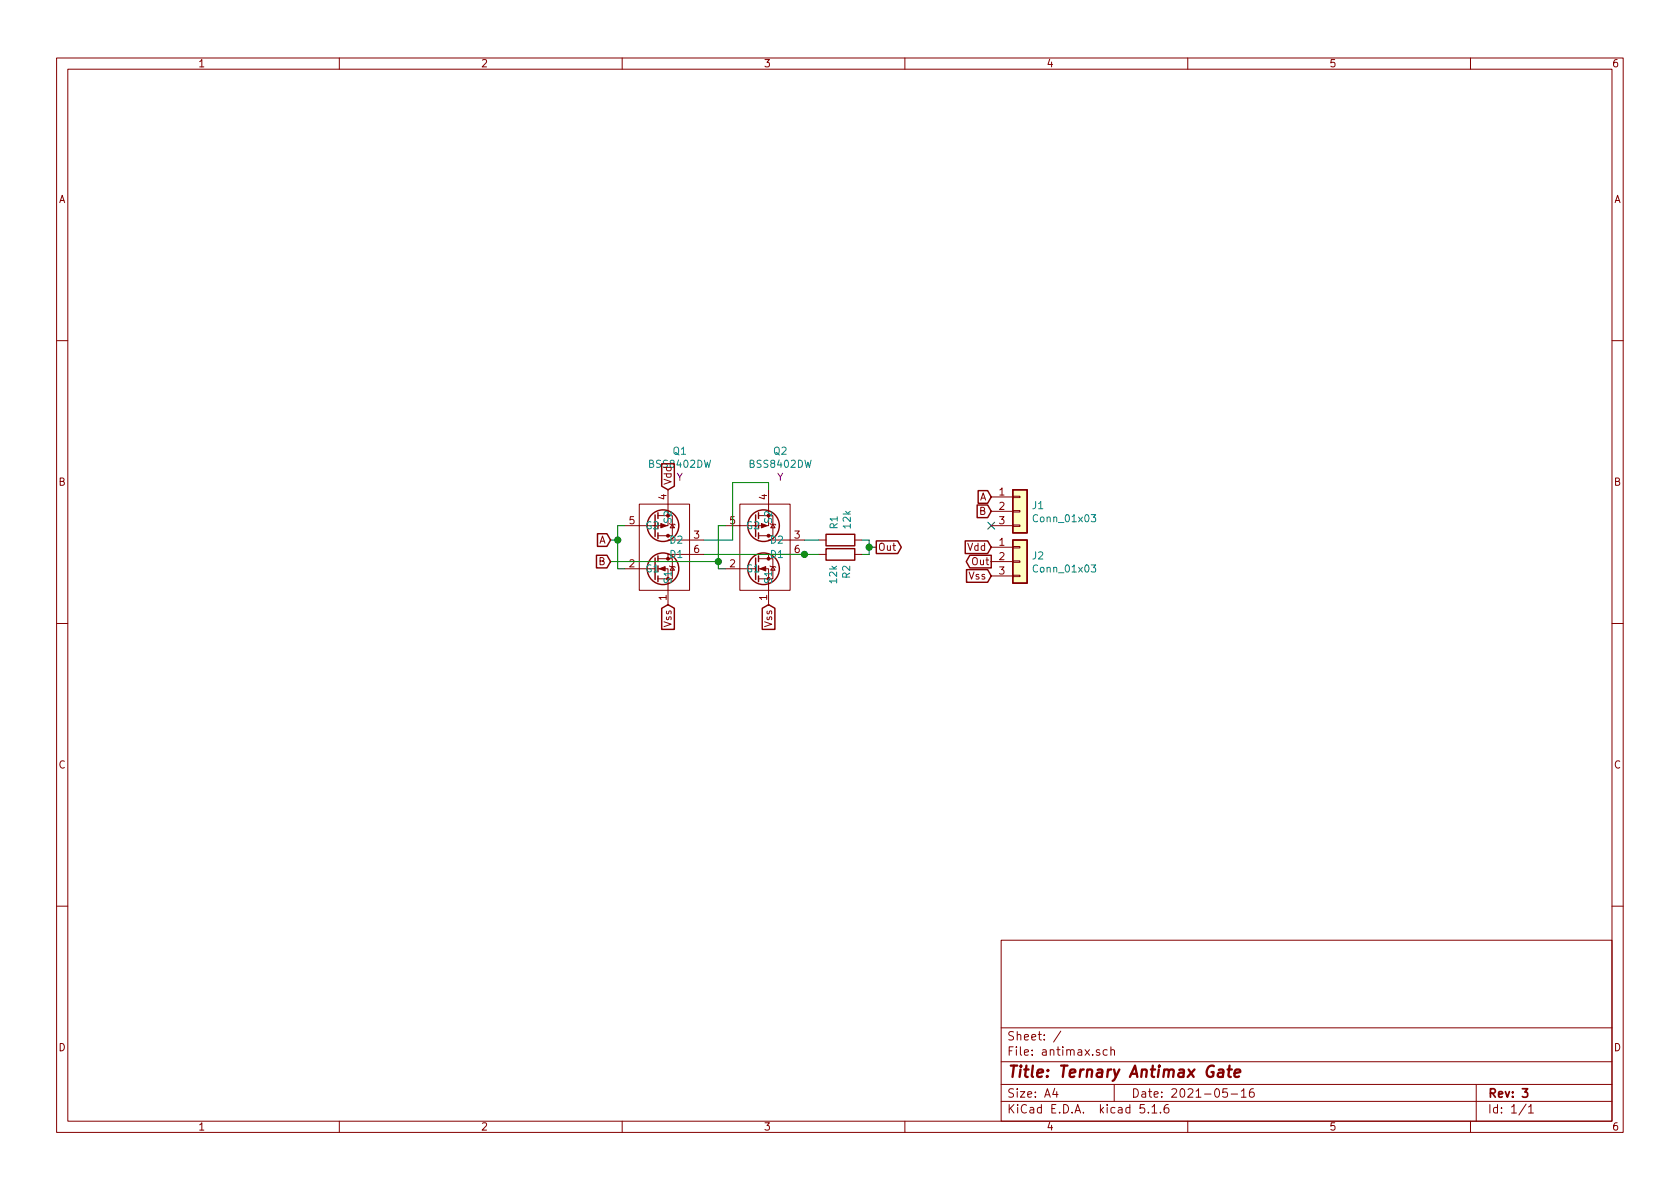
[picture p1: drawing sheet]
<svg xmlns="http://www.w3.org/2000/svg" width="297mm" height="210mm" viewBox="0 0 297 210" stroke-linecap="round" stroke-linejoin="round" font-family="sans-serif">
<g fill="none" stroke="#840000" stroke-width=".18">
<path d="M10 10.3h277v189.9h-277zM12 12.2h273v186.1h-273zM60 10.3v1.9M110 10.3v1.9M160 10.3v1.9M210 10.3v1.9M260 10.3v1.9M10 60.2h2M285 60.2h2M110.5 93h5.3M113 89.1h8.9v15.3h-8.9zM116.3 98.8h2.6v3.6h-2.6"/>
<path d="M116.3 91.2h2.6v3.5h-2.6M118.1 86.6v6.4h-2.5M118.1 95.5h6.4M118.9 92.7l.4 .6h-.8zM124.5 98h-6.4v.8M128.3 93h5.3M130.8 89.1h8.9v15.3h-8.9zM134.1 98.8h2.6v3.6h-2.6M134.1 91.2h2.6v3.5h-2.6M135.9 86.6v6.4h-2.6M135.9 95.5h6.3M136.7 92.7l.3 .6h-.7z"/>
<path d="M142.2 98h-6.3v.8M144.8 95.5h1.2M144.8 98h1.2M151.1 95.5h1.3M151.1 98h1.3M175.3 87.9h3.8M175.3 90.4h3.8M175.3 93h3.8M175.3 96.8h3.8M175.3 99.3h3.8M179.1 92.8h1.2v.3h-1.2zM179.1 87.8h1.2v.2h-1.2z"/>
<path d="M179.1 90.3h1.2v.2h-1.2zM179.1 96.6h1.2v.3h-1.2zM179.1 99.2h1.2v.2h-1.2zM10 110.3h2M110.5 100.6h5.3M116.3 100.6h1.8v6.3M118.4 100.1l.1 .1h.8l.1 .1M118.9 100.2l.4 .6h-.8zM128.3 100.6h5.3M134.1 100.6h1.8v6.3M136.1 100.1l.2 .1h.7l.2 .1M136.7 100.2l.3 .6h-.7z"/>
<path d="M175.3 101.8h3.8M179.1 101.7h1.2v.3h-1.2zM285 110.3h2M10 160.2h2M177 166.3h108v32h-108zM285 160.2h2M60 198.3v1.9M110 198.3v1.9M160 198.3v1.9M177 194.8h108M177 191.8h108M177 187.8h108"/>
<path d="M177 181.8h108M186.5 192.5l-.4 1h1M186.8 193v1M187.6 182.3l-1.3 2M194.4 185.7a.37 .37 0 0 0-.6 .1l.1 .2 .5 .2 .1 .1-.2 .3-.5-.1M195.8 185.7l-.5-.1-.3 .3 .1 .6 .2 .1 .5-.1M196.4 185.7h.1a.37 .37 0 0 1 .6 .1v.8M196.4 185.1v1.5M197 191.8v3M202.3 195.3h-.7l-.1 .7 .3-.1 .5 .1 .1 .2-.1 .5-.2 .1-.6-.1M203 196.7v.1M203.7 195.8l.4-.5v1.5"/>
<path d="M203.7 196.8h.8M205.2 196.7v.1M206.6 195.3a.62 .62 0 0 0-.8 .7l.1 .7 .2 .1 .5-.1 .1-.5-.1-.2-.5-.1-.3 .3M210 198.3v1.9M217 192.5h-.7l-.1 .7 .2-.1 .5 .1 .1 .2v.5l-.2 .1-.6-.1M217.7 193.5h1.1M219.5 193l.4-.5v1.5M219.5 194h.8M221.6 192.5a.59 .59 0 0 0-.7 .7l.1 .7 .2 .1 .5-.1 .1-.5-.2-.2-.4-.1-.3 .3M260 198.3v1.9M261 191.8v6.5M269.8 195.2l-1.2 2"/>
<path d="M270.3 195.8l.4-.5v1.5M270.3 196.8h.8"/>
</g>
<path d="M269.2 192.5h.9l-.5 .6 .4 .1v.7l-.2 .1-.6-.1" fill="none" stroke="#840000" stroke-width=".3"/>
<path d="M215.5 189.2h.8l-.1 1.2M216.3 189.6l-.7 .1a.4 .4 0 0 0-.3 .3 .4 .4 0 0 0 .2 .4l.7-.1M217 189.1h.8M217.4 188.4l-.2 1.8 .1 .1 .3 .1M218.3 189.8l1-.2-.1-.4h-.7l-.3 1 .3 .2 .6-.1" fill="none" stroke="#840000" stroke-width=".41"/>
<g fill="#ffffc2" stroke="#ffffc2" stroke-width=".18">
<path d="M179.1 86.6h2.5v7.6h-2.5z"/>
<path d="M179.1 95.5h2.5v7.6h-2.5z"/>
</g>
<g fill="none" stroke="#840000" stroke-width=".25">
<path d="M105.5 98.2h1.8l.6 1.1-.6 1.1h-1.8zM105.6 94.4h1.7l.6 1.1-.6 1.1h-1.7zM115.8 91.1v3.8M115.8 98.7v3.8M116.3 90.7v1M116.3 94.2v1M116.3 98.3v1M117 82h2.2v4l-1.1 .6-1.1-.6zM133.6 91.1v3.8M133.6 98.7v3.8M134.1 90.7v1M134.1 94.2v1"/>
<path d="M134.1 98.3v1M146 94.5h5.1v2h-5.1zM146 97h5.1v2.1h-5.1zM154.9 95.7h3.8l.7 1.1-.7 1.1h-3.8zM170.7 95.7h3.9l.7 1.1-.7 1.1h-3.9zM171.5 98.2h3.8v2.2h-3.8l-.7-1.1zM172.8 89.3h1.8l.7 1.1-.7 1.1h-1.8zM172.9 86.8h1.7l.7 1.1-.7 1.1h-1.7zM179.1 86.6h2.5v7.6h-2.5zM179.1 95.5h2.5v7.6h-2.5zM116.3 101.8v1.1M117 107.6l1.1-.7 1.1 .7v3.7h-2.2z"/>
<path d="M134.1 101.8v1.1M134.8 107.6l1.1-.7 1.1 .7v3.7h-2.2zM170.9 100.7h3.7l.7 1.1-.7 1.2h-3.7z"/>
<circle cx="117.2" cy="93" r="2.79"/>
<circle cx="135" cy="93" r="2.79"/>
<circle cx="117.2" cy="100.6" r="2.79"/>
<circle cx="135" cy="100.6" r="2.79"/>
</g>
<path d="M192.9 91h.8l-.4 .5 .4 .1-.1 .6-.5 .1-.2-.2M192.9 99.9h.8l-.4 .5 .4 .1-.1 .6-.5 .1-.2-.2" fill="none" stroke="#008484" stroke-width=".18"/>
<g fill="#840000" stroke="#840000" stroke-width=".18">
<path d="M134.4 100.6l1-.4v.8z"/>
<path d="M134.6 92.6l1 .4-1 .3z"/>
<path d="M116.6 100.6l1-.4v.8z"/>
<path d="M116.8 92.6l1.1 .4-1.1 .3z"/>
<circle cx="135.9" cy="98.8" r=".25"/>
<circle cx="135.9" cy="94.7" r=".25"/>
<circle cx="118.1" cy="98.8" r=".25"/>
<circle cx="118.1" cy="94.7" r=".25"/>
</g>
<path d="M107.9 95.5h1.3M107.9 99.3h19.1M110.5 93h-1.3v7.6h1.3M124.5 98h20.3M128.3 93h-1.3v7.6h1.3M135.9 86.6v-1.3h-6.4v10.2h-5M142.2 95.5h2.6M152.4 95.5h1.3v2.5h-1.3M153.7 96.8h1.2" fill="none" stroke="#008400" stroke-width=".18"/>
<g fill="#008400" stroke="#008400" stroke-width=".25">
<circle cx="127" cy="99.3" r=".51"/>
<circle cx="153.7" cy="96.8" r=".51"/>
<circle cx="109.2" cy="95.5" r=".51"/>
<circle cx="142.2" cy="98" r=".51"/>
</g>
<path d="M174.7 92.3l1.2 1.3M175.9 92.3l-1.2 1.3" fill="none" stroke="#000084" stroke-width=".18"/>
<text font-size="2.8" fill="#840000" x="178" y="190.5">Title: Ternary Antimax Gate</text>
<g font-size="2.1" fill="#840000">
<text x="178" y="184">Sheet: /</text>
<text x="178" y="186.7">File: antimax.sch</text>
<text x="178" y="196.9">KiCad E.D.A. kicad 5.1.6</text>
<text x="178" y="194.1">Size: A4</text>
<text x="200" y="194.1">Date: 2021-05-16</text>
<text x="263" y="194.1">Rev: 3</text>
<text x="263" y="196.9">Id: 1/1</text>
</g>
<g font-size="1.8" fill="#840000">
<text x="35" y="11.9">1</text>
<text x="85" y="11.9">2</text>
<text x="135" y="11.9">3</text>
<text x="185" y="11.9">4</text>
<text x="235" y="11.9">5</text>
<text x="285" y="11.9">6</text>
<text x="10.4" y="35.9">A</text>
<text x="285.4" y="35.9">A</text>
<text x="10.4" y="85.9">B</text>
<text x="117.9" y="88.4" transform="rotate(-90 117.9 88.4)">4</text>
<text x="118.7" y="85.8" transform="rotate(-90 118.7 85.8)">Vdd</text>
<text x="135.6" y="88.4" transform="rotate(-90 135.6 88.4)">4</text>
<text x="173.2" y="88.5">A</text>
<text x="176.7" y="87.6">1</text>
<text x="285.4" y="85.9">B</text>
<text x="111.3" y="92.7">5</text>
<text x="122.7" y="95.2">3</text>
<text x="129.1" y="92.7">5</text>
<text x="140.5" y="95.2">3</text>
<text x="173.2" y="91.1">B</text>
<text x="176.7" y="90.2">2</text>
<text x="176.7" y="92.7">3</text>
<text x="105.9" y="96.1">A</text>
<text x="105.9" y="99.9">B</text>
<text x="111.3" y="100.3">2</text>
<text x="122.7" y="97.8">6</text>
<text x="129.1" y="100.3">2</text>
<text x="140.5" y="97.8">6</text>
<text x="155.2" y="97.4">Out</text>
<text x="171.1" y="97.4">Vdd</text>
<text x="172" y="99.9">Out</text>
<text x="176.7" y="96.5">1</text>
<text x="176.7" y="99.1">2</text>
<text x="176.7" y="101.6">3</text>
<text x="117.9" y="106.1" transform="rotate(-90 117.9 106.1)">1</text>
<text x="135.6" y="106.1" transform="rotate(-90 135.6 106.1)">1</text>
<text x="171.3" y="102.5">Vss</text>
<text x="118.7" y="110.9" transform="rotate(-90 118.7 110.9)">Vss</text>
<text x="136.5" y="110.9" transform="rotate(-90 136.5 110.9)">Vss</text>
<text x="10.4" y="135.9">C</text>
<text x="285.4" y="135.9">C</text>
<text x="10.4" y="185.9">D</text>
<text x="285.4" y="185.9">D</text>
<text x="35" y="199.9">1</text>
<text x="85" y="199.9">2</text>
<text x="135" y="199.9">3</text>
<text x="185" y="199.9">4</text>
<text x="235" y="199.9">5</text>
<text x="285" y="199.9">6</text>
</g>
<g font-size="1.8" fill="#008484">
<text x="114.9" y="82.7">BSS8402DW</text>
<text x="119" y="80.4">Q1</text>
<text x="132.7" y="82.7">BSS8402DW</text>
<text x="136.8" y="80.4">Q2</text>
<text x="114" y="93.6">G2</text>
<text x="118.7" y="92.3" transform="rotate(-90 118.7 92.3)">S2</text>
<text x="131.8" y="93.6">G2</text>
<text x="136.5" y="92.3" transform="rotate(-90 136.5 92.3)">S2</text>
<text x="148.1" y="93.5" transform="rotate(-90 148.1 93.5)">R1</text>
<text x="150.4" y="93.4" transform="rotate(-90 150.4 93.4)">12k</text>
<text x="182.6" y="90">J1</text>
<text x="183" y="92.3">Conn_01x03</text>
<text x="114" y="101.2">G1</text>
<text x="118.6" y="96.1">D2</text>
<text x="118.6" y="98.7">D1</text>
<text x="131.8" y="101.2">G1</text>
<text x="136.4" y="96.1">D2</text>
<text x="136.4" y="98.7">D1</text>
<text x="182.6" y="98.9">J2</text>
<text x="183" y="101.2">Conn_01x03</text>
<text x="118.7" y="103.4" transform="rotate(-90 118.7 103.4)">S1</text>
<text x="136.5" y="103.4" transform="rotate(-90 136.5 103.4)">S1</text>
<text x="148" y="103.1" transform="rotate(-90 148 103.1)">12k</text>
<text x="150.3" y="102.3" transform="rotate(-90 150.3 102.3)">R2</text>
</g>
<g font-size="1.8" fill="#840084">
<text x="119.6" y="85">Y</text>
<text x="137.4" y="85">Y</text>
</g>
</svg>
